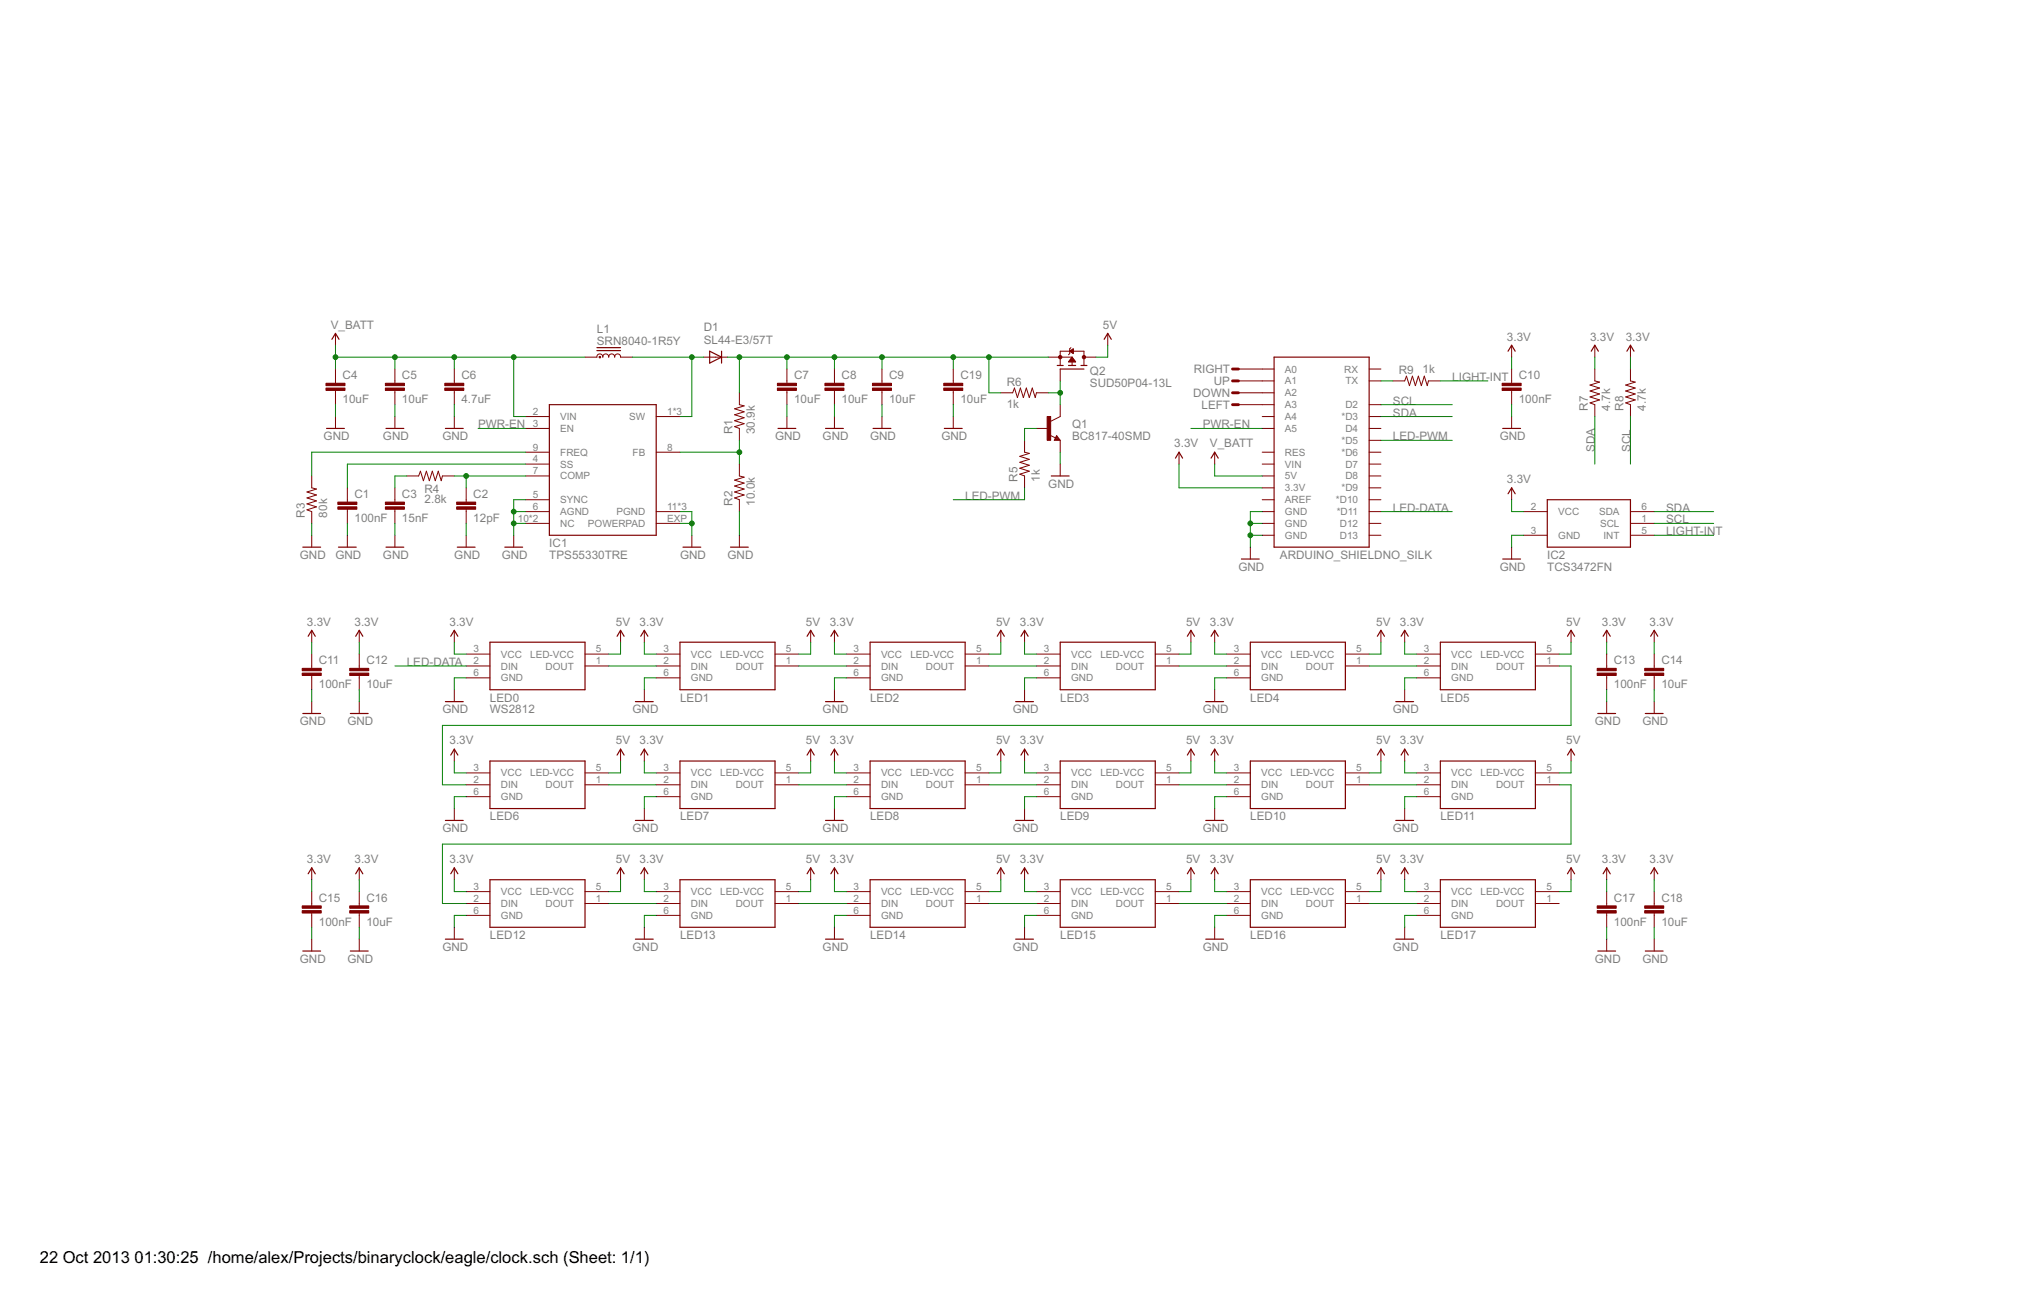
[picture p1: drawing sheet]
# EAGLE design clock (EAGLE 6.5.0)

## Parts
C1  100nF  C-EUC0603K  [C0603K]
C2  12pF  C-EUC0603K  [C0603K]
C3  15nF  C-EUC0603K  [C0603K]
C4  10uF  C-EUC1206K  [C1206K]
C5  10uF  C-EUC1206K  [C1206K]
C6  4.7uF  C-EUC0805K  [C0805K]
C7  10uF  C-EUC1206K  [C1206K]
C8  10uF  C-EUC1206K  [C1206K]
C9  10uF  C-EUC1206K  [C1206K]
C10  100nF  C-EUC0603K  [C0603K]
C11  100nF  C-EUC0603K  [C0603K]
C12  10uF  C-EUC1206K  [C1206K]
C13  100nF  C-EUC0603K  [C0603K]
C14  10uF  C-EUC1206K  [C1206K]
C15  100nF  C-EUC0603K  [C0603K]
C16  10uF  C-EUC1206K  [C1206K]
C17  100nF  C-EUC0603K  [C0603K]
C18  10uF  C-EUC1206K  [C1206K]
C19  10uF  C-EUC1206K  [C1206K]
CN1  ARDUINO_SHIELDNO_SILK  [DUEMILANOVE_VIAS]
D1  SL44-E3/57T  DIODE-SMC  [SMC]
DOWN  CAP-PAD15MM  [CAP-PAD-15MM]
IC1  TPS55330TRE  [QFN16]
IC2  TCS3472FN  [DFN-6]
L1  SRN8040-1R5Y  SRN8040  [SRN8040]
LED0  WS2812  [LED-TRICOLOR-5050-IC]
LED1  WS2812  [LED-TRICOLOR-5050-IC]
LED2  WS2812  [LED-TRICOLOR-5050-IC]
LED3  WS2812  [LED-TRICOLOR-5050-IC]
LED4  WS2812  [LED-TRICOLOR-5050-IC]
LED5  WS2812  [LED-TRICOLOR-5050-IC]
LED6  WS2812  [LED-TRICOLOR-5050-IC]
LED7  WS2812  [LED-TRICOLOR-5050-IC]
LED8  WS2812  [LED-TRICOLOR-5050-IC]
LED9  WS2812  [LED-TRICOLOR-5050-IC]
LED10  WS2812  [LED-TRICOLOR-5050-IC]
LED11  WS2812  [LED-TRICOLOR-5050-IC]
LED12  WS2812  [LED-TRICOLOR-5050-IC]
LED13  WS2812  [LED-TRICOLOR-5050-IC]
LED14  WS2812  [LED-TRICOLOR-5050-IC]
LED15  WS2812  [LED-TRICOLOR-5050-IC]
LED16  WS2812  [LED-TRICOLOR-5050-IC]
LED17  WS2812  [LED-TRICOLOR-5050-IC]
LEFT  CAP-PAD15MM  [CAP-PAD-15MM]
Q1  BC817-40SMD  [SOT23-BEC]
Q2  SUD50P04-13L  FDD4141TO252  [TO252]
R1  30.9k  R-US_R0603  [R0603]
R2  10.0k  R-US_R0603  [R0603]
R3  80k  R-US_R0603  [R0603]
R4  2.8k  R-US_R0603  [R0603]
R5  1k  R-US_R0603  [R0603]
R6  1k  R-US_R0603  [R0603]
R7  4.7k  R-US_R0603  [R0603]
R8  4.7k  R-US_R0603  [R0603]
R9  1k  R-US_R0603  [R0603]
RIGHT  CAP-PAD15MM  [CAP-PAD-15MM]
UP  CAP-PAD15MM  [CAP-PAD-15MM]

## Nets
3.3V: C10.1 C11.1 C12.1 C13.1 C14.1 C15.1 C16.1 C17.1 C18.1 CN1.3.3V IC2.2(VCC) LED0.3(VCC) LED1.3(VCC) LED2.3(VCC) LED3.3(VCC) LED4.3(VCC) LED5.3(VCC) LED6.3(VCC) LED7.3(VCC) LED8.3(VCC) LED9.3(VCC) LED10.3(VCC) LED11.3(VCC) LED12.3(VCC) LED13.3(VCC) LED14.3(VCC) LED15.3(VCC) LED16.3(VCC) LED17.3(VCC) R7.2 R8.2
5V: LED0.5(LED-VCC) LED1.5(LED-VCC) LED2.5(LED-VCC) LED3.5(LED-VCC) LED4.5(LED-VCC) LED5.5(LED-VCC) LED6.5(LED-VCC) LED7.5(LED-VCC) LED8.5(LED-VCC) LED9.5(LED-VCC) LED10.5(LED-VCC) LED11.5(LED-VCC) LED12.5(LED-VCC) LED13.5(LED-VCC) LED14.5(LED-VCC) LED15.5(LED-VCC) LED16.5(LED-VCC) LED17.5(LED-VCC) Q2.3(D)
COMP: C2.1 IC1.7(COMP) R4.2
FB: IC1.8(FB) R1.1 R2.2
FREQ: IC1.9(FREQ) R3.2
GND: C1.2 C2.2 C3.2 C4.2 C5.2 C6.2 C7.2 C8.2 C9.2 C10.2 C11.2 C12.2 C13.2 C14.2 C15.2 C16.2 C17.2 C18.2 C19.2 CN1.GND@0(GND) CN1.GND@1(GND) CN1.GND@2(GND) IC1.5(SYNC) IC1.6(AGND) IC1.10(NC) IC1.11(PGND) IC1.12(PGND) IC1.13(PGND) IC1.14(NC) IC1.EXP(POWERPAD) IC2.3(GND) LED0.6(GND) LED1.6(GND) LED2.6(GND) LED3.6(GND) LED4.6(GND) LED5.6(GND) LED6.6(GND) LED7.6(GND) LED8.6(GND) LED9.6(GND) LED10.6(GND) LED11.6(GND) LED12.6(GND) LED13.6(GND) LED14.6(GND) LED15.6(GND) LED16.6(GND) LED17.6(GND) Q1.E R2.1 R3.1
LED12: LED12.1(DOUT) LED13.2(DIN)
LED15: LED14.1(DOUT) LED15.2(DIN)
LED-DATA: CN1.D11(*D11) LED0.2(DIN)
LED-PWM: CN1.D5(*D5) R5.1
LIGHT-INT: IC2.5(INT) R9.2
N$1: CN1.A3 LEFT.P$1
N$2: CN1.A2 DOWN.P$1
N$3: CN1.A1 UP.P$1
N$4: CN1.A0 RIGHT.P$1
N$5: LED0.1(DOUT) LED1.2(DIN)
N$6: CN1.TX R9.1
N$7: C3.1 R4.1
N$8: Q1.B R5.2
N$9: Q1.C Q2.1(G) R6.2
N$10: LED1.1(DOUT) LED2.2(DIN)
N$11: LED2.1(DOUT) LED3.2(DIN)
N$12: LED3.1(DOUT) LED4.2(DIN)
N$13: LED4.1(DOUT) LED5.2(DIN)
N$14: LED6.1(DOUT) LED7.2(DIN)
N$15: LED7.1(DOUT) LED8.2(DIN)
N$16: LED8.1(DOUT) LED9.2(DIN)
N$17: LED9.1(DOUT) LED10.2(DIN)
N$18: LED10.1(DOUT) LED11.2(DIN)
N$19: LED5.1(DOUT) LED6.2(DIN)
N$21: LED13.1(DOUT) LED14.2(DIN)
N$23: LED15.1(DOUT) LED16.2(DIN)
N$24: LED16.1(DOUT) LED17.2(DIN)
N$25: LED11.1(DOUT) LED12.2(DIN)
PWR-EN: CN1.A5 IC1.3(EN)
SCL: CN1.D2 IC2.1(SCL) R8.1
SDA: CN1.D3(*D3) IC2.6(SDA) R7.1
SMPSU-OUTPUT: C7.1 C8.1 C9.1 C19.1 D1.C Q2.2(S) R1.2 R6.1
SS: C1.1 IC1.4(SS)
SW: D1.A IC1.1(SW) IC1.15(SW) IC1.16(SW) L1.P$2
V_BATT: C4.1 C5.1 C6.1 CN1.5V IC1.2(VIN) L1.P$1
Unconnected: CN1.A4 CN1.AREF CN1.D4 CN1.D6(*D6) CN1.D7 CN1.D8 CN1.D9(*D9) CN1.D10(*D10) CN1.D12 CN1.D13 CN1.RES CN1.RX CN1.VIN LED17.1(DOUT)

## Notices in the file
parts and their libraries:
HyperTriangle: Copyright HyperTriangle 2010-2011
SparkFun-Aesthetics: Licensing: CC v3.0 Share-Alike You are welcome to use this library for commercial purposes.
